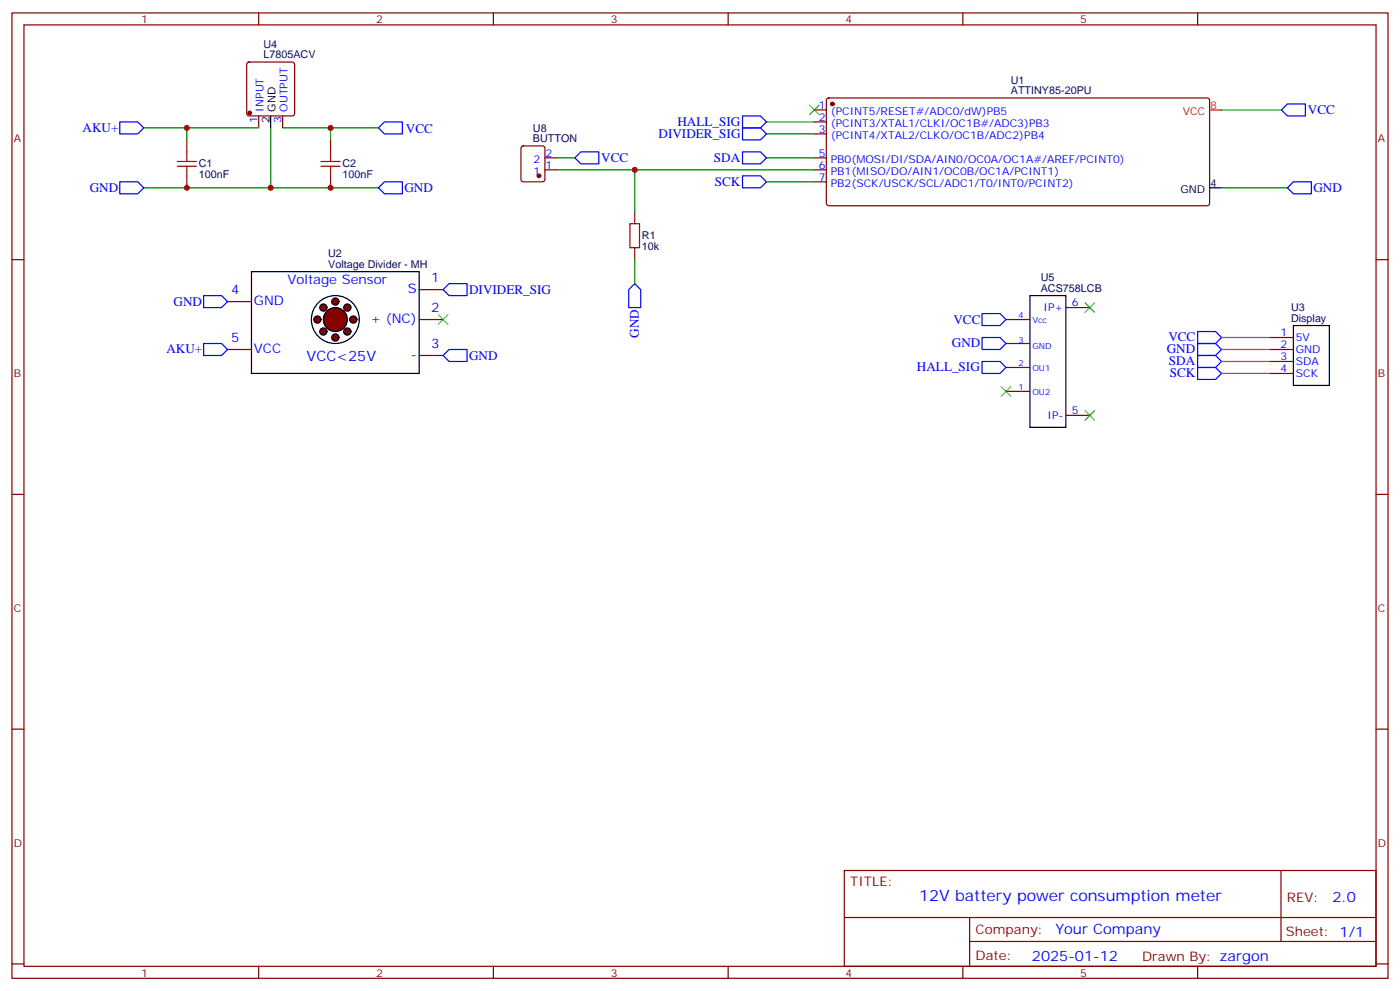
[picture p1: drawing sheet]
<svg xmlns="http://www.w3.org/2000/svg" width="412mm" height="292mm" viewBox="0 0 412 292" stroke-linecap="round" stroke-linejoin="round" font-family="sans-serif">
<g fill="none" stroke="#870000" stroke-width=".35">
<path d="M3.5 3.8h405.4v284.3h-405.4zM7.1 7.3h398.2v277.3h-398.2zM76.2 3.8v3.5M145.3 3.8v3.5M214.5 3.8v3.5M283.6 3.8v3.5M352.8 3.8v3.5M239.9 32.4h3.5M239.9 35.9h3.5M239.9 39.4h3.5M243.7 29.1l.4-.2h111.8l.4 .7-.1 30.6-.6 .4-111.8-.1-.4-.6v-30.3zM239.9 46.5h3.5"/>
<path d="M239.9 50h3.5M239.9 53.6h3.5M3.5 76.5h3.6M405.3 76.5h3.6M3.5 145.6h3.6M405.3 145.6h3.6M3.5 214.8h3.6M405.3 214.8h3.6M248.7 256.4h156.6v28.2h-156.6zM377.3 256.4v20.9M248.7 270.2h156.5M285.6 277.3h119.6"/>
<path d="M285.6 270.2v14.2M3.5 283.9h3.6M76.2 284.6v3.5M145.3 284.6v3.5M214.5 284.6v3.5M283.6 284.6v3.5M352.8 284.6v3.5M405.3 283.9h3.6"/>
</g>
<circle cx="245.2" cy="30.6" r=".53" fill="#870000" stroke="#870000" stroke-width=".35"/>
<g fill="none" stroke="#000" stroke-width=".35">
<path d="M356.3 55.3h3.5"/>
<circle cx="98.8" cy="94.1" r="7.1"/>
</g>
<path d="M356.3 32.4h3.5" fill="none" stroke="#f00" stroke-width=".35"/>
<g fill="#870000" stroke="#000" stroke-width=".35">
<circle cx="98.8" cy="94.1" r="3.5"/>
<circle cx="98.8" cy="99.4" r="1.06"/>
<circle cx="98.8" cy="88.8" r="1.06"/>
<circle cx="104.1" cy="94.1" r="1.06"/>
<circle cx="93.5" cy="94.1" r="1.06"/>
<circle cx="102.3" cy="90.6" r="1.06"/>
<circle cx="102.3" cy="97.6" r="1.06"/>
<circle cx="95.2" cy="90.6" r="1.06"/>
<circle cx="95.2" cy="97.6" r="1.06"/>
</g>
<path d="M79.7 34.1v3.6M74.1 80h49.4v30h-49.4zM303.4 87.1h10.6v38.8h-10.6zM381 95.9h10.6v17.6h-10.6z" fill="none" stroke="#000" stroke-width=".35"/>
<g fill="none" stroke="#870000" stroke-width=".35">
<path d="M72.9 18.5l.5-.2h12.7l.5 .2 .2 .5v14.4l-.3 .5-.4 .2h-12.7l-.5-.2-.2-.5v-14.4zM76.2 34.1v3.6M83.3 34.1v3.6M55 41.2v3.5M55 51.8v3.5M97.4 41.2v3.5M97.4 51.8v3.5M153.7 43.2l.5-.2h5.6l.7 .4v9.4l-.4 .7-5.9 .1-.7-.5v-9.4zM160.5 50h3.5M160.5 46.5h3.5M187 62.4v3.5M187 73v3.5"/>
<path d="M67 88.8h7.1M123.5 85.3h7M123.5 94.1h7M296.3 94.1h7.1M314 90.6h7M373.9 99.4h7.1M67 102.9h7.1M123.5 104.7h7M296.3 115.3h7.1M296.3 108.2h7.1M296.3 101.2h7.1M373.9 102.9h7.1"/>
<path d="M373.9 106.5h7.1M373.9 110h7.1M314 122.3h7"/>
</g>
<path d="M52.2 49h5.7M52.2 47.6h5.7M55 44.7v2.9M55 49v2.8M94.5 49h5.7M94.5 47.6h5.7M97.4 44.7v2.9M97.4 49v2.8M185.6 65.9h2.8v7.1h-2.8z" fill="none" stroke="#a10000" stroke-width=".35"/>
<g fill="#870000" stroke="#870000" stroke-width=".35">
<circle cx="73.6" cy="33.3" r=".53"/>
<circle cx="158.7" cy="51.8" r=".53"/>
</g>
<g fill="none" stroke="#008700" stroke-width=".35">
<path d="M42.3 37.7h12.7M76.2 37.7h-21.2v3.5M79.7 37.7v17.6M83.3 37.7h14.1v3.5M97.4 37.7h14.1M225.8 39.4h14.1M225.8 35.9h14.1M359.8 32.4h17.7M42.3 55.3h69.2M164 46.5h5.3M164 50h75.9M187 50v12.4"/>
<path d="M225.8 46.5h14.1M225.8 53.6h14.1M359.8 55.3h19.4M187 76.5v7M359.8 99.4h14.1M359.8 102.9h14.1M359.8 106.5h14.1M359.8 110h14.1"/>
</g>
<g fill="none" stroke="#00f" stroke-width=".35">
<path d="M35.3 35.9h5.3l1.7 1.8-1.7 1.7h-5.3zM111.5 37.7l1.7-1.8h5.3v3.5h-5.3zM218.7 37.7h5.3l1.8 1.7-1.8 1.8h-5.3zM218.7 34.1h5.3l1.8 1.8-1.8 1.8h-5.3zM377.5 32.4l1.7-1.8h5.3v3.5h-5.3zM35.3 53.6h5.3l1.7 1.7-1.7 1.8h-5.3zM111.5 55.3l1.7-1.7h5.3v3.5h-5.3zM169.3 46.5l1.8-1.8h5.3v3.6h-5.3zM218.7 44.7h5.3l1.8 1.8-1.8 1.8h-5.3zM218.7 51.8h5.3l1.8 1.8-1.8 1.7h-5.3zM379.2 55.3l1.8-1.7h5.3v3.5h-5.3zM60 87.1h5.3l1.7 1.7-1.7 1.8h-5.3z"/>
<path d="M132.3 83.5h5.3v3.6h-5.3l-1.8-1.8zM187 83.5l1.7 1.8v5.3h-3.5v-5.3zM289.3 92.4h5.3l1.7 1.7-1.7 1.8h-5.3zM289.3 99.4h5.3l1.7 1.8-1.7 1.7h-5.3zM352.8 97.6h5.3l1.7 1.8-1.7 1.8h-5.3zM60 101.2h5.3l1.7 1.7-1.7 1.8h-5.3zM130.5 104.7l1.8-1.8h5.3v3.6h-5.3zM289.3 106.5h5.3l1.7 1.7-1.7 1.8h-5.3zM352.8 101.2h5.3l1.7 1.7-1.7 1.8h-5.3zM352.8 108.2h5.3l1.7 1.8-1.7 1.8h-5.3zM352.8 104.7h5.3l1.7 1.8-1.7 1.7h-5.3z"/>
</g>
<path d="M238.5 31l2.8 2.8M241.3 31l-2.8 2.8M129.1 92.7l2.8 2.8M131.9 92.7l-2.8 2.8M319.6 89.2l2.8 2.8M322.4 89.2l-2.8 2.8M294.9 113.9l2.8 2.8M297.7 113.9l-2.8 2.8M319.6 120.9l2.8 2.9M322.4 120.9l-2.8 2.9" fill="none" stroke="#3c3" stroke-width=".35"/>
<g fill="#c00">
<circle cx="79.7" cy="55.3" r=".88"/>
<circle cx="97.4" cy="37.7" r=".88"/>
<circle cx="97.4" cy="55.3" r=".88"/>
<circle cx="55" cy="55.3" r=".88"/>
<circle cx="187" cy="50" r=".88"/>
<circle cx="55" cy="37.7" r=".88"/>
</g>
<text font-size="4.6" fill="#00f" x="270.8" y="265.4">12V battery power consumption meter</text>
<g font-size="4.2" fill="#00f">
<text x="90.3" y="106.3">VCC&lt;25V</text>
<text x="392.5" y="265.7">2.0</text>
<text x="310.9" y="275.2">Your Company</text>
<text x="304" y="283">2025-01-12</text>
</g>
<g font-size="3.9" fill="#00f">
<text x="385.3" y="33.7">VCC</text>
<text x="24.3" y="38.8">AKU+</text>
<text x="119.5" y="39">VCC</text>
<text x="194" y="40.6">DIVIDER_SIG</text>
<text x="199.5" y="37.1">HALL_SIG</text>
<text x="177.1" y="47.8">VCC</text>
<text x="210.3" y="47.7">SDA</text>
<text x="26.4" y="56.5">GND</text>
<text x="119.1" y="56.6">GND</text>
<text x="210.5" y="54.7">SCK</text>
<text x="386.9" y="56.6">GND</text>
<text x="84.7" y="83.5">Voltage Sensor</text>
<text x="127" y="83.2">1</text>
<text x="51.1" y="90">GND</text>
<text x="68.1" y="86.7">4</text>
<text x="74.8" y="89.9">GND</text>
<text x="120.1" y="86.4">S</text>
<text x="138.2" y="86.6">DIVIDER_SIG</text>
<text x="109.1" y="95.2">+ (NC)</text>
<text x="127" y="92">2</text>
<text x="280.8" y="95.3">VCC</text>
<text x="68.1" y="100.8">5</text>
<text x="188.1" y="99.5" transform="rotate(-90 188.1 99.5)">GND</text>
<text x="344.2" y="100.6">VCC</text>
<text x="49" y="104.1">AKU+</text>
<text x="74.8" y="104">VCC</text>
<text x="121" y="105.8">-</text>
<text x="127" y="102.6">3</text>
<text x="138.2" y="106">GND</text>
<text x="280.4" y="102.3">GND</text>
<text x="343.7" y="104.1">GND</text>
<text x="344.3" y="107.6">SDA</text>
<text x="270.1" y="109.4">HALL_SIG</text>
<text x="344.6" y="111.2">SCK</text>
</g>
<g font-size="3.9" fill="#800">
<text x="250.5" y="261">TITLE:</text>
<text x="379.1" y="265.7">REV:</text>
<text x="287.4" y="275.2">Company:</text>
<text x="378.7" y="275.8">Sheet: 1/1</text>
<text x="287.4" y="282.9">Date:</text>
<text x="336.4" y="282.9">Drawn By: zargon</text>
</g>
<g font-size="3.2" fill="#800">
<text x="41.6" y="6.8">1</text>
<text x="110.8" y="6.8">2</text>
<text x="179.9" y="6.8">3</text>
<text x="249.1" y="6.8">4</text>
<text x="318.2" y="6.8">5</text>
<text x="4.1" y="41.9">A</text>
<text x="405.9" y="41.9">A</text>
<text x="4.1" y="111.1">B</text>
<text x="405.9" y="111.1">B</text>
<text x="4.1" y="180.2">C</text>
<text x="405.9" y="180.2">C</text>
<text x="4.1" y="249.3">D</text>
<text x="405.9" y="249.3">D</text>
<text x="41.6" y="287.6">1</text>
<text x="110.8" y="287.6">2</text>
<text x="179.9" y="287.6">3</text>
<text x="249.1" y="287.6">4</text>
<text x="318.2" y="287.6">5</text>
</g>
<g font-size="3.2" fill="#000080">
<text x="77.6" y="17.2">L7805ACV</text>
<text x="77.6" y="14">U4</text>
<text x="297.8" y="27.8">ATTINY85-20PU</text>
<text x="297.8" y="24.6">U1</text>
<text x="157" y="41.9">BUTTON</text>
<text x="157" y="38.7">U8</text>
<text x="58.6" y="52.5">100nF</text>
<text x="58.6" y="49.3">C1</text>
<text x="100.9" y="52.5">100nF</text>
<text x="100.9" y="49.3">C2</text>
<text x="189.1" y="70.5">R1</text>
<text x="96.7" y="75.8">U2</text>
<text x="189.1" y="73.7">10k</text>
<text x="96.7" y="79">Voltage Divider - MH</text>
<text x="306.6" y="82.8">U5</text>
<text x="306.6" y="86">ACS758LCB</text>
<text x="380.3" y="94.8">Display</text>
<text x="380.3" y="91.7">U3</text>
</g>
<g font-size="3.2" fill="#00f">
<text x="77.6" y="32.8" transform="rotate(-90 77.6 32.8)">INPUT</text>
<text x="84.7" y="32.8" transform="rotate(-90 84.7 32.8)">OUTPUT</text>
<text x="241.2" y="32">1</text>
<text x="241.2" y="35.6">2</text>
<text x="244.7" y="33.8">(PCINT5/RESET#/ADC0/dW)PB5</text>
<text x="75.8" y="36.3" transform="rotate(-90 75.8 36.3)">1</text>
<text x="82.9" y="36.3" transform="rotate(-90 82.9 36.3)">3</text>
<text x="241.2" y="39.1">3</text>
<text x="244.7" y="37.3">(PCINT3/XTAL1/CLKI/OC1B#/ADC3)PB3</text>
<text x="244.7" y="40.9">(PCINT4/XTAL2/CLKO/OC1B/ADC2)PB4</text>
<text x="157.2" y="47.9">2</text>
<text x="160.7" y="46.1">2</text>
<text x="241.2" y="46.1">5</text>
<text x="244.7" y="47.9">PB0(MOSI/DI/SDA/AIN0/OC0A/OC1A#/AREF/PCINT0)</text>
<text x="157.2" y="51.4">1</text>
<text x="160.7" y="49.7">1</text>
<text x="241.2" y="49.7">6</text>
<text x="241.2" y="53.2">7</text>
<text x="244.7" y="51.4">PB1(MISO/DO/AIN1/OC0B/OC1A/PCINT1)</text>
<text x="244.7" y="55">PB2(SCK/USCK/SCL/ADC1/T0/INT0/PCINT2)</text>
<text x="307.4" y="91.7">IP+</text>
<text x="315.7" y="90.2">6</text>
<text x="377.2" y="99.1">1</text>
<text x="381.7" y="100.5">5V</text>
<text x="377.2" y="102.6">2</text>
<text x="377.2" y="106.1">3</text>
<text x="381.7" y="104">GND</text>
<text x="381.7" y="107.5">SDA</text>
<text x="377.2" y="109.6">4</text>
<text x="381.7" y="111.1">SCK</text>
<text x="308.6" y="123.4">IP-</text>
<text x="315.7" y="122">5</text>
</g>
<g font-size="3.2">
<text x="81.1" y="32.8" transform="rotate(-90 81.1 32.8)">GND</text>
<text x="79.4" y="36.3" transform="rotate(-90 79.4 36.3)">2</text>
<text x="347.7" y="56.7">GND</text>
<text x="356.5" y="55">4</text>
</g>
<g font-size="3.2" fill="#f00">
<text x="348.4" y="33.8">VCC</text>
<text x="356.5" y="32">8</text>
</g>
<g font-size="2.5" fill="#00f">
<text x="300.1" y="93.8">4</text>
<text x="304.1" y="95.2">Vcc</text>
<text x="300.1" y="100.9">3</text>
<text x="300.1" y="107.8">2</text>
<text x="304.1" y="102.7">GND</text>
<text x="304.1" y="109.2">OU1</text>
<text x="300.1" y="114.8">1</text>
<text x="304.1" y="116.2">OU2</text>
</g>
</svg>
